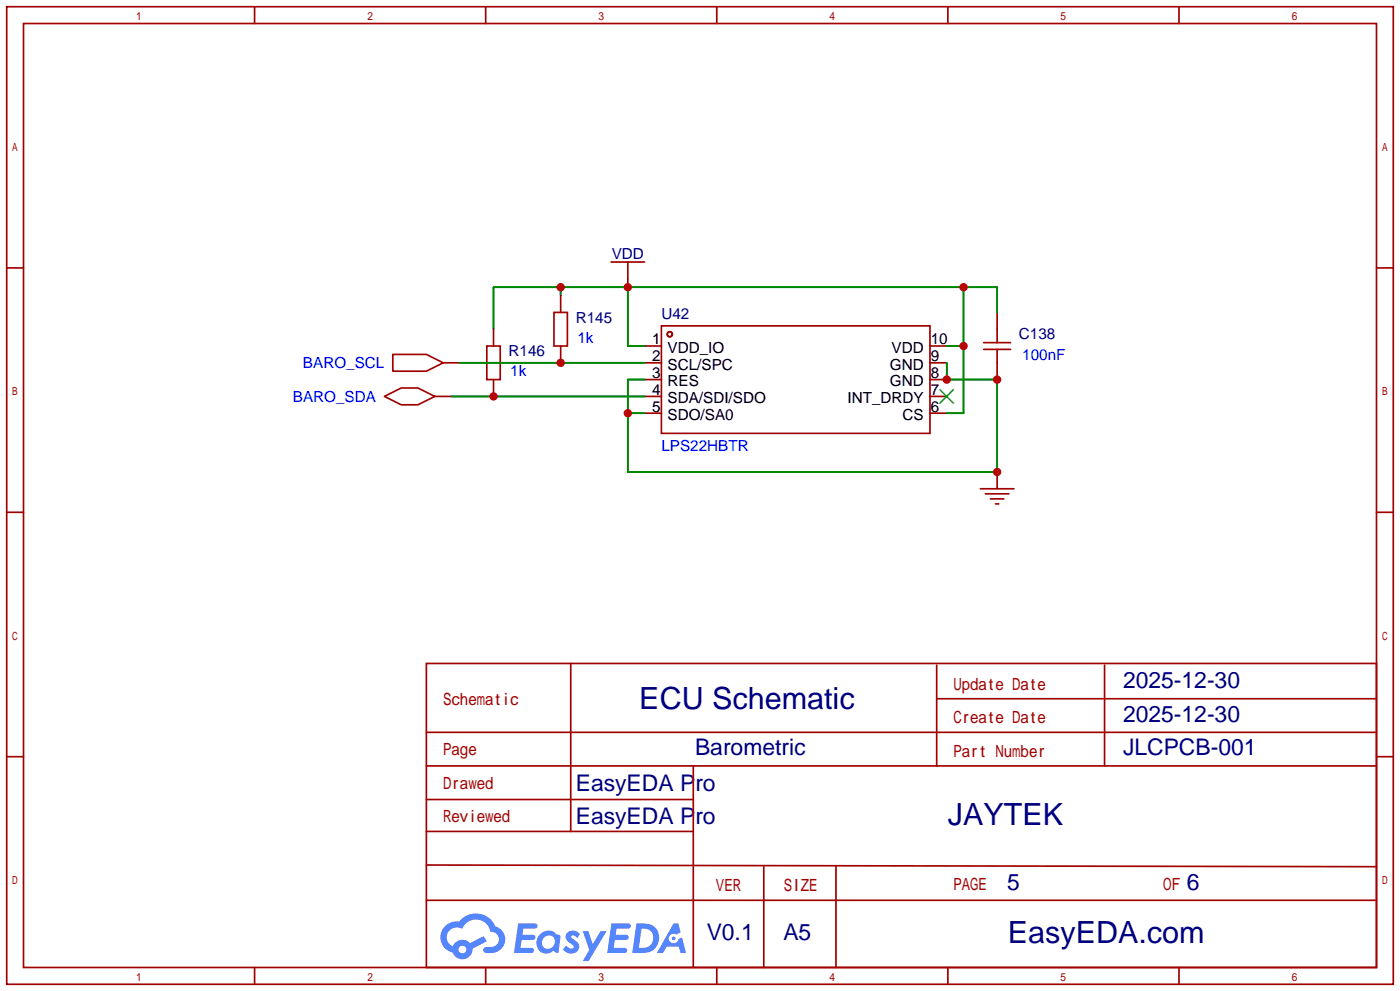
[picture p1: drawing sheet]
<svg xmlns="http://www.w3.org/2000/svg" width="212mm" height="150mm" viewBox="0 0 212 150" stroke-linecap="round" stroke-linejoin="round" font-family="sans-serif">
<g fill="none" stroke="#a10000" stroke-width=".25">
<path d="M1 1h209.8v147.8h-209.8zM3.6 3.6h204.7v142.7h-204.7zM38.5 1v2.6M73.5 1v2.6M108.5 1v2.6M143.4 1v2.6M178.4 1v2.6M92.5 39.6h5M95 39.6v3.8M1 40.5h2.6M58.2 59.9l2.5-1.2h2.5l2.6 1.2-2.6 1.3h-2.5zM59.4 53.6h5.1l2.6 1.3-2.6 1.2h-5.1z"/>
<path d="M65.8 59.9h2.5M67.1 54.9h2.5M97.5 52.3h2.6M97.5 54.9h2.6M97.5 57.4h2.6M97.5 59.9h2.6M100.1 49.3h40.6v16.2h-40.6zM140.7 52.3h2.6M140.7 54.9h2.6M140.7 57.4h2.6M140.7 59.9h2.6M148.8 51.8h4.1"/>
<path d="M148.8 52.8h4.1M150.9 47.2v4.6M150.9 52.8v4.6M208.3 40.5h2.5M1 77.5h2.6M97.5 62.5h2.6M140.7 62.5h2.6M148.3 73.9h5.1M149.1 74.7h3.6M149.9 75.4h2M150.6 76.2h.5M150.9 71.4v2.5"/>
<path d="M208.3 77.5h2.5M1 114.4h2.6M64.5 100.3h143.8v46h-143.8zM64.5 115.8h143.8M64.5 110.7h143.8M86.4 100.3v25.4M104.9 115.8v15M141.7 100.6v15.2M141.7 105.7h66.6M167.1 100.6v15.2M208.3 114.4h2.5M64.5 120.9h40.4"/>
<path d="M64.5 136.1h143.8M64.5 130.8l143.8 .3M64.5 125.7h40.4M104.9 131.1v15.2M115.6 131.1v15.2M126.5 131.1v15.2M38.5 146.3v2.5M73.5 146.3v2.5M108.5 146.3v2.5M143.4 146.3v2.5M178.4 146.3v2.5"/>
<circle cx="101.3" cy="50.5" r=".38"/>
</g>
<path d="M142.2 58.9l2.1 2.1M144.3 58.9l-2.1 2.1" fill="none" stroke="#3c3" stroke-width=".25"/>
<path d="M84.8 43.4v1.3M95 43.4v8.9h2.5M143.3 52.3h2.5M145.8 43.4v19.1h-2.5M150.9 47.2v-3.8h-76.2v6.4" fill="none" stroke="#008700" stroke-width=".25"/>
<g fill="#5487ff">
<path d="M85.9 141a1.3 1.3 0 0 1 1.8 .3l-.4 .6a.54 .54 0 0 0-.9-.2l.1 .1a2.32 2.32 0 0 1 1.1 1.4 1.36 1.36 0 0 1-1.1 1 1.36 1.36 0 0 1-1.3-.6l.5-.6a.7 .7 0 0 0 1.1 .3l-.1-.3a2.4 2.4 0 0 1-1.1-1.3l.1-.5z"/>
<path d="M88.2 140.8h.8l.7 2 1.2-2h.9l-2.7 4.5h-.9l1-1.6z"/>
<path d="M78.4 139.6h1.6a1.31 1.31 0 0 1 1.3 .2 .4 .4 0 0 1-.4 .6h-1.7l-.2 1h1.7a.4 .4 0 0 1 .3 .4 .4 .4 0 0 1-.4 .4l-1.7-.1-.1 1.2h.8a1.23 1.23 0 0 1 1.1 .2 .39 .39 0 0 1-.3 .6h-2.6z"/>
<path d="M92.5 139.6h1.6a1.32 1.32 0 0 1 1.3 .2 .39 .39 0 0 1-.4 .6h-1.7l-.1 1h1.6a.4 .4 0 0 1 .3 .4 .4 .4 0 0 1-.4 .3h-1.7l-.1 1.2h.8a1.23 1.23 0 0 1 1.2 .2 .39 .39 0 0 1-.4 .6h-2.6z"/>
<path d="M101.9 139.6h.7l.4 1.4-.6 .3a.75 .75 0 0 0-1.2 .3 .75 .75 0 0 0 .5 1.1 .75 .75 0 0 0 1-.7l.5-.3 .6 2.4h-.8l-.3-.9h-1.8l-.6 .9h-.9z"/>
<path d="M96.3 139.6l-.6 4.5h1.4a2.27 2.27 0 0 0 2.5-1.6 2.27 2.27 0 0 0-1.3-2.7zM97.1 140.4a1.5 1.5 0 0 1 1.8 1.6 1.5 1.5 0 0 1-2 1.3h-.2z"/>
<path d="M81.7 141.3a1.62 1.62 0 0 0-.4 2.1 1.62 1.62 0 0 0 2.1 .6l.3-.2 .4 .2 .4 .1 .3-2.5-.2-.2-.1-.1a.57 .57 0 0 1-.6-.3 1.73 1.73 0 0 0-2.2 .3zM82.3 141.8a.96 .96 0 0 1 1.5 0 .96 .96 0 0 1-.2 1.4 .95 .95 0 0 1-1.4 0 .95 .95 0 0 1 .1-1.4z"/>
<path d="M67.4 140a2.37 2.37 0 0 0 1.1 4.1 1.54 1.54 0 0 0 1.8 .9 1.54 1.54 0 0 0 1.2-1.6l2.2-1-.5-.8-2.1 1a1.57 1.57 0 0 0-2.6 .5 1.5 1.5 0 0 1-.7-2.1 1.5 1.5 0 0 1 2.2-.5 2.23 2.23 0 0 1 2.2-1.4 2.23 2.23 0 0 1 2 1.8 1.16 1.16 0 0 1 1.3 1.1 1.16 1.16 0 0 1-1.1 1.2h-.7a.47 .47 0 0 0-.6 .4 .47 .47 0 0 0 .5 .5 2.26 2.26 0 0 0 2.8-2.5 2.12 2.12 0 0 0-1.5-1.5 3.2 3.2 0 0 0-5.4-.7l-.4-.1a2.55 2.55 0 0 0-1.7 .7zM69.4 143.6a.6 .6 0 0 1 1.2 0 .6 .6 0 0 1-1.2 0z"/>
<circle cx="101.9" cy="141.9" r=".28"/>
</g>
<path d="M68.3 59.9h29.2M69.6 54.9h27.9M143.3 54.9v2.5h7.6v14h-55.9v-14h2.5M95 62.5h2.5" fill="none" stroke="#008700" stroke-width=".25"/>
<path d="M73.7 52.3h2v5.1h-2zM74.7 49.8v2.5M74.7 57.4v2.5M83.8 47.2h2.1v5.1h-2.1zM84.8 44.7v2.5M84.8 52.3v2.6" fill="none" stroke="#a10000" stroke-width=".25"/>
<g fill="#c00">
<circle cx="145.8" cy="43.4" r=".63"/>
<circle cx="145.8" cy="52.3" r=".63"/>
<circle cx="95" cy="43.4" r=".63"/>
<circle cx="84.8" cy="43.4" r=".63"/>
<circle cx="95" cy="62.5" r=".63"/>
<circle cx="150.9" cy="71.4" r=".63"/>
<circle cx="150.9" cy="57.4" r=".63"/>
<circle cx="143.3" cy="57.4" r=".63"/>
<circle cx="74.7" cy="59.9" r=".63"/>
<circle cx="84.8" cy="54.9" r=".63"/>
</g>
<g font-size="4.6" fill="#000080">
<text x="96.7" y="107.3">ECU Schematic</text>
<text x="143.4" y="124.8">JAYTEK</text>
<text x="152.5" y="142.6">EasyEDA.com</text>
</g>
<g font-size="3.5" fill="#000080">
<text x="169.9" y="104.1">2025-12-30</text>
<text x="169.9" y="109.2">2025-12-30</text>
<text x="87.1" y="119.6">EasyEDA Pro</text>
<text x="105.2" y="114.2">Barometric</text>
<text x="169.9" y="114.2">JLCPCB-001</text>
<text x="87.1" y="124.7">EasyEDA Pro</text>
<text x="152.4" y="134.6">5</text>
<text x="179.6" y="134.6">6</text>
<text x="106.9" y="142.2">V0.1</text>
<text x="118.5" y="142.2">A5</text>
</g>
<g font-size="2.5" fill="#a00000">
<text x="67.1" y="106.6">Schematic</text>
<text x="144.3" y="104.3">Update Date</text>
<text x="144.3" y="109.3">Create Date</text>
<text x="67.1" y="119.3">Drawed</text>
<text x="67.1" y="114.2">Page</text>
<text x="144.3" y="114.4">Part Number</text>
<text x="67.1" y="124.3">Reviewed</text>
<text x="108.3" y="134.7">VER</text>
<text x="118.6" y="134.7">SIZE</text>
<text x="144.3" y="134.5">PAGE</text>
<text x="176" y="134.5">OF</text>
</g>
<g font-size="2.3" fill="#000080">
<text x="92.6" y="39.2">VDD</text>
<text x="77" y="53.9">R146</text>
<text x="87.1" y="48.8">R145</text>
<text x="100.1" y="48.2">U42</text>
<text x="154.2" y="51.3">C138</text>
</g>
<g font-size="2.3" fill="#00f">
<text x="87.4" y="51.8">1k</text>
<text x="45.8" y="55.7">BARO_SCL</text>
<text x="77.2" y="56.9">1k</text>
<text x="154.7" y="54.4">100nF</text>
<text x="44.3" y="60.8">BARO_SDA</text>
<text x="100.1" y="68.2">LPS22HBTR</text>
</g>
<g font-size="2.3">
<text x="98.7" y="52.1">1</text>
<text x="101" y="53.4">VDD_IO</text>
<text x="134.9" y="53.4">VDD</text>
<text x="140.8" y="52.1">10</text>
<text x="98.7" y="54.6">2</text>
<text x="98.7" y="57.2">3</text>
<text x="98.7" y="59.7">4</text>
<text x="101" y="55.9">SCL/SPC</text>
<text x="101" y="58.4">RES</text>
<text x="134.6" y="58.4">GND</text>
<text x="134.6" y="55.9">GND</text>
<text x="140.8" y="59.7">7</text>
<text x="140.8" y="57.2">8</text>
<text x="140.8" y="54.6">9</text>
<text x="98.7" y="62.3">5</text>
<text x="101" y="61">SDA/SDI/SDO</text>
<text x="101" y="63.5">SDO/SA0</text>
<text x="128.2" y="61">INT_DRDY</text>
<text x="136.6" y="63.5">CS</text>
<text x="140.8" y="62.3">6</text>
</g>
</svg>
